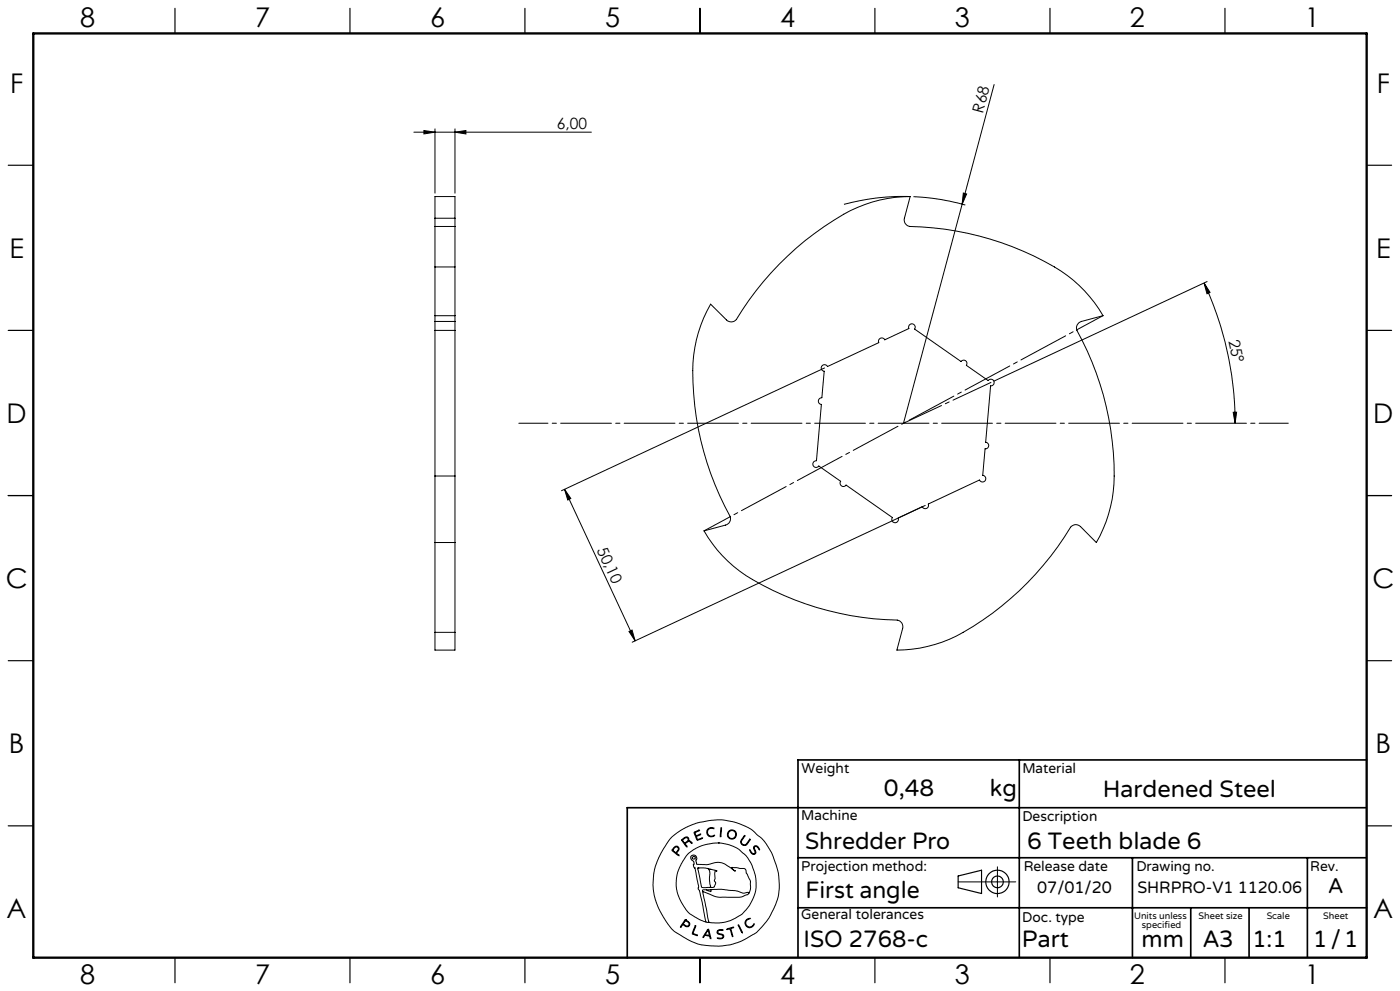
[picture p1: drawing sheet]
<svg xmlns="http://www.w3.org/2000/svg" width="420mm" height="297mm" viewBox="0 0 420 297" stroke-linecap="round" stroke-linejoin="round" font-family="sans-serif">
<g fill="none" stroke="#000" stroke-width=".3">
<path d="M124.1 39.6h53.3M127.2 39.1l3.3 .5-3.3 .5zM130.5 38.6v19.3M136.5 39.6l3.3-.5v1zM136.5 38.6v19.3M298.2 25.3l-9.6 35.9M273 58.9a67.1 67.1 0 0 0-19.8 2.3M274 58.9l8.5 .9 7.1 1.7M289 57.9l1 .2-1.4 3.1zM130.5 67.9v12.1M130.5 65.4v2.5M130.5 65.4v-6.5h6v6.5"/>
<path d="M130.5 67.9h6M130.5 65.4h6M136.5 67.9v12.1M136.5 65.4v2.5M288.6 61.2l-17.6 65.7M130.5 99v43.7M130.5 80v14.6M130.5 96.3v2.7M130.5 94.6v1.7M130.5 99h6M130.5 96.3h6M130.5 94.6h6"/>
<path d="M130.5 80h6M136.5 99v43.7M136.5 80v14.6M136.5 96.3v2.7M136.5 94.6v1.7M213.2 91.2l4.7 4.7a1.97 1.97 0 0 0 3-.2 88.4 88.4 0 0 1 36.4-33.5 39.5 39.5 0 0 1 15.8-3.3l-1.8 6.5a1.97 1.97 0 0 0 1.6 2.5 88.2 88.2 0 0 1 47.3 14.7 39.7 39.7 0 0 1 10.7 12l-6.5 1.7a2.03 2.03 0 0 0-1.3 2.7 88 88 0 0 1 10.9 48.3 40 40 0 0 1-5.1 15.3l-4.7-4.8a1.98 1.98 0 0 0-3 .2 88 88 0 0 1-36.4 33.6 41.2 41.2 0 0 1-15.7 3.2l1.7-6.5a1.99 1.99 0 0 0-1.6-2.5 87.8 87.8 0 0 1-47.3-14.6 39.4 39.4 0 0 1-10.7-12.1l6.5-1.7a1.98 1.98 0 0 0 1.3-2.7 88.2 88.2 0 0 1-10.9-48.3 40.1 40.1 0 0 1 5.1-15.2zM361.2 84.8l1.8 2.8-.9 .4zM361.2 84.8a100 100 0 0 1 9.3 42.1M362.1 84.4l-63.9 29.8M246.7 109.6a.99 .99 0 0 1 1.5 .3l15.4-7.2a.99 .99 0 0 1 .5-1.3 .99 .99 0 0 1 1.3 .4l7.3-3.3a1 1 0 0 1 1-1.5 1 1 0 0 1 .7 1.6l13.9 9.7a1 1 0 0 1 1.4-.2 1 1 0 0 1 .2 1.4l6.5 4.5a1 1 0 0 1 1.8 .2 1 1 0 0 1-1 1.4l-1.5 16.9a.99 .99 0 0 1 .9 1.1 .99 .99 0 0 1-1.1 .9l-.7 7.9a1 1 0 0 1 .8 1.6 1 1 0 0 1-1.8-.1l-15.3 7.2a1 1 0 0 1-.5 1.3 1 1 0 0 1-1.4-.5l-7.1 3.4a1 1 0 0 1-1 1.4 1 1 0 0 1-.8-1.6l-13.9-9.7a.99 .99 0 0 1-1.4 .2 .99 .99 0 0 1-.2-1.4l-6.6-4.5a1 1 0 0 1-1.7-.2 1 1 0 0 1 1-1.4l1.5-16.9a1.01 1.01 0 0 1-.9-1.1 1.01 1.01 0 0 1 1.1-.9l.7-7.9a.99 .99 0 0 1-.9-.7 .99 .99 0 0 1 .3-1zM247.4 110.3l-78.9 36.8M370 123.6l1-.1-.5 3.4z"/>
<path d="M130.5 142.7v19.9M130.5 142.7h6M136.5 142.7v19.9M169.4 146.6l1.8 2.8-.9 .5zM169.4 146.6l21.1 45.4M277.6 151.5l-87.9 41M130.5 162.6v26.9M130.5 162.6h6M136.5 162.6v26.9M130.5 189.5v5.3h6v-5.3M130.5 189.5h6M188.7 189.3l.9-.5 .9 3.2z"/>
<path d="M201.3 251.1l2.8-2.2 4.5-2.1 4.8-1 3.2-.1 3.7 .7 3.3 1.2 2 1.1 2.8 2.4 1.5 1.8 1.8 3.2 1.8 5.3 .3 3.5-.2 3-.8 2.8-1.7 3.7-1.8 2.5a16.5 16.5 0 0 1-6.7 5l-3.3 1.2-2.9 .4h-3.4l-2.9-.4-3.7-1.5-3.8-2.3-1.1-.9-1.2-1.6-2.3-3.7-1.2-2.8-.6-2.2-.3-3.1 .3-3.5 .9-3.2 2-4zM202 254.1l.7-.5 .6 .1 .4 .6-.1 .6a.64 .64 0 0 0-.3 1.1l.4 .5-1.7-1.2a.52 .52 0 0 1-.4-.5 .52 .52 0 0 1 .4-.6zM202.4 254l.4-.2 .5 .1 .2 .5-.2 .4a.73 .73 0 0 1-.7 .6 .73 .73 0 0 1-.7-.7zM204.5 251.6l1.1-.7h.6l.4 .3 .1 .8 .6 .2 .3 .5-.8-.5-.6 .2a.61 .61 0 0 0-.6 .5 .61 .61 0 0 0 .5 .7l-.1 .3-1.5-2zM204.8 251.7l.8-.6h.6l.2 .6-.5 .6a.52 .52 0 0 1-.6 .3 .52 .52 0 0 1-.4-.5zM208.2 249.4l1.7-.6-1 .5a.57 .57 0 0 0-.2 .9 .57 .57 0 0 0 .9 0l.6-.2-.8 .5a.46 .46 0 0 0-.5 .4 .46 .46 0 0 0 .3 .5l.1 .2 1.5-.5-1.7 .7zM212.3 248.5l.8-.5 1 .2 .1 .2-.9-.2-.7 .3-.3 .5v.7l.1 .4 .6 .4 1.3-.2a.53 .53 0 0 1-.3 .5 .53 .53 0 0 1-.5 0l-.9-.2-.4-.4-.2-1zM215.5 252.6l2.7 .4 3 1.2 2.3 1.9 .9 1.2 1.3 2.2 1.1 3.8-.1 3.5-.8 2.5a11.7 11.7 0 0 1-8.9 7.2l-2.6 .1-1.7-.2M215.5 252.6l-4.1 .6-3.4 1.5-2.1 1.8-2.1 3.5-.5 1.4-.4 2 .1 3 .9 2.9 2 3.4a9.1 9.1 0 0 0 4 2.9l1.9 .8M215.5 252.6h.1M216.3 248.1h.2v.6l-.2 1.9-.2 .2zM223.3 250.5l.1-.1 .1 .2-1.1 1.6 .2 .7 .7 .3a3.3 3.3 0 0 0 1.7-1.7v.2l-1 1.5-.4 .2-.7-.1-.6-.5-.1-.6z"/>
<path d="M224.9 254.7l.7 .9 .5 .3 .4-.3-.4-1.4 .2-.6h.9l.7 1-.1 .1-.9-1-.5 .1-.1 .4 .5 1.4-.6 .5-.9-.5zM299.2 259.8v9M205.6 275.6l-1.4 2-.1 .2h.2a.69 .69 0 0 1 .6-.6 .69 .69 0 0 1 .8 .4l.9 .1 .3-.9-1.3-1.2M205.6 275.6h.1M205.6 275.9l-.3 .5M205.7 275.9l1 .9-.1 .6-.6 .1a.7 .7 0 0 1-.9-.9l.2-.2M205.7 275.9h.1M208.5 277.5l.2-.1v.2l-.5 1.4a.56 .56 0 0 0-.2 .7 .56 .56 0 0 0 .7 .3l.5 .4-1.6-.6zM209.3 260.2l2.3-.1 3.1 .8 .4 .3a.35 .35 0 0 0-.5-.2 .35 .35 0 0 0-.1 .5v1.8l-.2 .7 .4 .8-.4 1-.5 .2h-2.6a.85 .85 0 0 1-.8-.2 .85 .85 0 0 1-.1-.9zM209.4 260.1h.1M210.8 267.2l1.9 9.2M210.8 267.2l3.7 1.5 1.3 .2h6.3l2.1-.8 .4-.3"/>
<path d="M211.8 276.4h.9M211.9 266.7h-1.1v.5M212.1 260.2a2.12 2.12 0 0 1 .8 2.7v1.9l.3 .9-.3 .2M212.3 278.6l.1-.1a4.3 4.3 0 0 1 .9 2.6v.2h-.2a.74 .74 0 0 0-.8-.8l-.2-.1a.82 .82 0 0 0-1.1 .6l-.1-.3zM212.3 278.9l.4 .9a.4 .4 0 0 1-.1 .6 .4 .4 0 0 1-.6-.2l-.4-.1zM212.4 278.9h.1M212.7 276.4h.1M213 260.6h.1M213.3 266.6l3.2-.1 4.2 .4 2.3 .8 1.1-.2a.3 .3 0 0 1 .4-.1 .3 .3 0 0 1 .1 .4M213.3 266.6v.6l-1.4-.5M213.3 266.6l-1.4 .1M215.3 278.9l.6-.3 1 .1v.2h-1.4l-.2 .6 .3 .2 1.4 .5 .1 .5-.2 .4-.6 .3-1.1-.2h1.1l.6-.5-.3-.5-1.4-.5-.1-.4z"/>
<path d="M218 278.4l2.1-.5-.8 .4 .5 2.4-.8-2.3-.8 .2zM221.5 277.2l1.2 2.2v.2zM221.5 277.1h.1M224 275.6l.7-.4 .3 .1-.8 .4-.4 .6v.6l.5 .7 .9 .2 .9-.9a.41 .41 0 0 1 .1 .5 .41 .41 0 0 1-.4 .2l-1 .5-.9-.5-.4-1.1zM224.6 267.8l.5-1.4v-2.3l-1.7-3.8-3.9-.3 .3 .5 .8 .6h-.1l-3.1-2.2-1.7-.5-3.6 .7-3-.1-.3-.9 .3-.8-.3-.7-.6-.3-.7 .1-.3 .4v.4l1 1.1-.1 1.4 .4 .5 1.1 5.4-.2 .8 .4 .4 .3 1.1 1.7 8.5M287.4 264.3h17.3"/>
<circle cx="208.1" cy="257.1" r=".44"/>
<circle cx="219.5" cy="250.1" r="1.17"/>
<circle cx="219.6" cy="250.1" r="1.38"/>
</g>
<g fill="none" stroke="#000" stroke-width=".35">
<path d="M52.5 2.5v7.5M105 2.5v7.5M157.5 2.5v7.5M210 2.5v7.5M262.5 2.5v7.5M315 2.5v7.5M367.5 2.5v7.5M2.5 49.5h7.5M410 49.5h7.5M2.5 99h7.5M410 99h7.5M2.5 148.5h7.5"/>
<path d="M410 148.5h7.5M2.5 198h7.5M410 198h7.5M2.5 247.5h7.5M410 247.5h7.5M287.4 262.5l7.1-1.7v7l-7.1-1.7zM52.5 287v7.5M105 287v7.5M157.5 287v7.5M210 287v7.5M262.5 287v7.5M315 287v7.5"/>
<path d="M367.5 287v7.5"/>
<circle cx="299.2" cy="264.3" r="3.5"/>
<circle cx="299.2" cy="264.3" r="1.75"/>
</g>
<path d="M297.3 114.6l-26.2 12.2" fill="none" stroke="#000" stroke-width=".3" stroke-dasharray="15.2 1.3 1.3 1.3" stroke-dashoffset="2.7"/>
<path d="M330.9 94.6l-119.7 64.5" fill="none" stroke="#000" stroke-width=".3" stroke-dasharray="15.2 1.3 1.3 1.3" stroke-dashoffset="6.3"/>
<path d="M155.6 126.8h230.9" fill="none" stroke="#000" stroke-width=".3" stroke-dasharray="15.2 1.3 1.3 1.3" stroke-dashoffset="6.5"/>
<path d="M305.8 227.7v59.2M410 227.7h-170.6v59.2M239.4 257.1h170.3M339.7 257.1v29.9M392.2 257.1v29.8M409.7 242.1h-221.5v45M239.4 272.1h170.6M357.2 272.1v14.8M374.7 272.1v14.8" fill="none" stroke="#000" stroke-width=".5"/>
<path d="M10 10h400v277h-400z" fill="none" stroke="#000" stroke-width=".7"/>
<g fill="#000">
<path d="M289 57.9l1 .2-1.4 3.1z"/>
<path d="M127.2 39.1l3.3 .5-3.3 .5zM136.5 39.6l3.3-.5v1z"/>
<path d="M370 123.6l1-.1-.5 3.4zM361.2 84.8l1.8 2.8-.9 .4z"/>
<path d="M188.7 189.3l.9-.5 .9 3.2zM169.4 146.6l1.8 2.8-.9 .5z"/>
</g>
<g font-size="8.1">
<text x="24" y="8">8</text>
<text x="76.5" y="8">7</text>
<text x="129" y="8">6</text>
<text x="181.5" y="8">5</text>
<text x="234" y="8">4</text>
<text x="286.5" y="8">3</text>
<text x="339" y="8">2</text>
<text x="391.5" y="8">1</text>
<text x="3" y="27.7">F</text>
<text x="413" y="27.7">F</text>
<text x="2.8" y="77.2">E</text>
<text x="412.8" y="77.2">E</text>
<text x="2" y="126.7">D</text>
<text x="412" y="126.7">D</text>
<text x="1.7" y="176.2">C</text>
<text x="411.7" y="176.2">C</text>
<text x="2.7" y="225.7">B</text>
<text x="412.7" y="225.7">B</text>
<text x="2" y="275.2">A</text>
<text x="412" y="275.2">A</text>
<text x="24" y="295">8</text>
<text x="76.5" y="295">7</text>
<text x="129" y="295">6</text>
<text x="181.5" y="295">5</text>
<text x="234" y="295">4</text>
<text x="286.5" y="295">3</text>
<text x="339" y="295">2</text>
<text x="391.5" y="295">1</text>
</g>
<g font-size="7.1">
<text x="265.2" y="238.5">0,48</text>
<text x="297" y="238.5">kg</text>
<text x="330.8" y="239">Hardened Steel</text>
<text x="241.5" y="254.4">Shredder Pro</text>
<text x="308.1" y="254.4">6 Teeth blade 6</text>
<text x="241.6" y="269.2">First angle</text>
<text x="241.1" y="283.7">ISO 2768-c</text>
<text x="306.6" y="283.9">Part</text>
<text x="342.5" y="283.9">mm</text>
<text x="360.9" y="283.8">A3</text>
<text x="375.7" y="283.9">1:1</text>
<text x="393.9" y="283.9">1/1</text>
</g>
<text font-size="6.3" x="398.5" y="267.7">A</text>
<g font-size="4.9">
<text x="311.2" y="267.6">07/01/20</text>
<text x="341.2" y="267.6">SHRPRO-V1 1120.06</text>
</g>
<g font-size="4.7">
<text x="294.9" y="34" transform="rotate(-75 294.9 34)">R68</text>
<text x="167.1" y="38.6">6,00</text>
<text x="368.5" y="102.1" transform="rotate(78 368.5 102.1)">25°</text>
<text x="179" y="164.8" transform="rotate(65 179 164.8)">50,10</text>
</g>
<g font-size="4.2">
<text x="240.5" y="231.7">Weight</text>
<text x="306.7" y="231.7">Material</text>
<text x="240.4" y="245.9">Machine</text>
<text x="306.7" y="246.1">Description</text>
<text x="240.4" y="261.1">Projection method:</text>
<text x="307.1" y="261">Release date</text>
<text x="340.9" y="261">Drawing no.</text>
<text x="393.1" y="261">Rev.</text>
<text x="240.4" y="275.6">General tolerances</text>
<text x="306.7" y="276.2">Doc. type</text>
</g>
<g font-size="2.8">
<text x="340.2" y="275.3">Units unless</text>
<text x="359.6" y="275.3">Sheet size</text>
<text x="380" y="275.3">Scale</text>
<text x="396.9" y="275.3">Sheet</text>
<text x="342.6" y="278.2">specified</text>
</g>
</svg>
